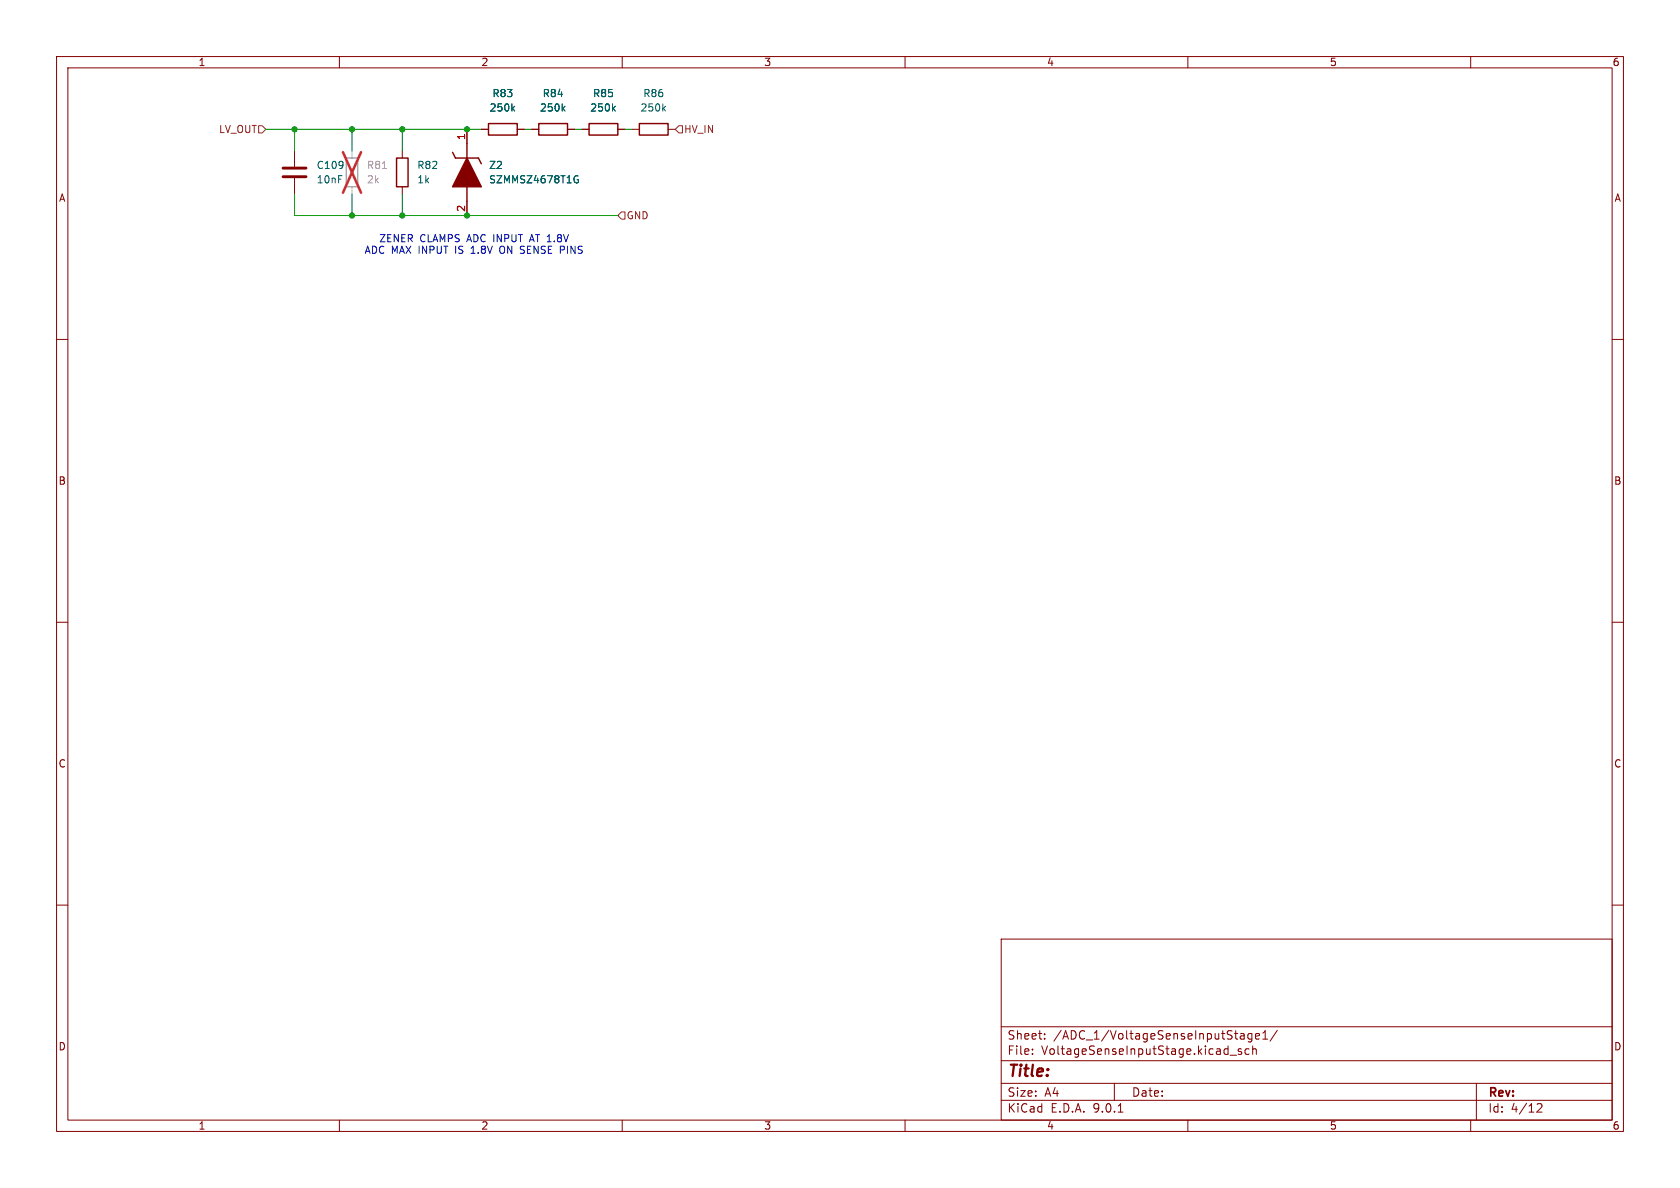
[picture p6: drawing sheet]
<svg xmlns="http://www.w3.org/2000/svg" width="297mm" height="210mm" viewBox="0 0 297 210" stroke-linecap="round" stroke-linejoin="round" font-family="sans-serif">
<g fill="none" stroke="#840000" stroke-width=".18">
<path d="M10 10h277v190h-277zM12 12h273v186h-273zM60 10v2M110 10v2M160 10v2M210 10v2M260 10v2M52.1 26.7v2.8M52.1 31.5v2.8M71.1 26.7v1.2M71.1 33v1.3M82.5 22.9v2.5"/>
<path d="M82.5 35.6v2.5M85.1 22.9h1.3M91.4 22.9h1.3M94 22.9h1.2M100.3 22.9h1.3M102.9 22.9h1.2M109.2 22.9h1.3M111.8 22.9h1.2M118.1 22.9h1.3M10 60h2M285 60h2M10 110h2"/>
<path d="M285 110h2M10 160h2M177 166h108v32h-108zM285 160h2M60 198v2M110 198v2M160 198v2M177 194.5h108M177 191.5h108M177 187.5h108M177 181.5h108M182.5 186.3v.1"/>
<path d="M182.5 185.5v.1M184.7 183.6v.1M184.7 182.8v.1M197 191.5v3M197.7 196.6h.8M210 198v2M217.5 186.5h1.1M219.5 185.5l-.4-.1-.2 .2 .1 .2 .5 .2v.3h-.6M219.7 182.7l.3 .2v.8M220 183.6l-.5 .1M220 183.1h-.5M220.8 185.5l-.4-.1-.3 .3v.4l.1 .2h.6"/>
<path d="M221.3 182.8l-.4-.1-.3 .3v.4l.1 .2h.6M221.3 182.7v1.2l-.3 .3-.3-.1M221.5 185.5l.2-.1 .3 .1 .1 .9M221.5 184.9v1.5M222 183.2l.7-.1-.1-.3-.4-.1-.2 .2v.7h.6M223.2 183.7h.9M223.2 182.6l.5-.4v1.5M225.8 182.1l-1.3 2M260 198v2M261 191.5v6.5M271.7 195.2l.6-.1 .2 .1 .1 .3-.9 1.1h.9"/>
</g>
<path d="M70.1 27.9h2v5.1h-2zM80 26.9l.5 1h4.1l.5 1.1M82.5 25.4v2.5M82.5 33v2.6M86.4 21.8h5v2.1h-5zM95.2 21.8h5.1v2.1h-5.1zM104.1 21.8h5.1v2.1h-5.1zM113 21.8h5.1v2.1h-5.1z" fill="none" stroke="#840000" stroke-width=".25"/>
<path d="M82.5 27.9l2.6 5.1h-5.1z" fill="#840000" stroke="#840000" stroke-width=".25"/>
<path d="M90.6 19.1l.4 .5M91 18.8l-.5 .5M99.5 19.1l.4 .5M99.9 18.8l-.5 .5M108.4 19.1l.4 .5M108.8 18.8l-.5 .5M117.3 19.1l.4 .5M117.7 18.8l-.5 .5M102 31.8h.3l-.1 .5h-.3l-.3-.2M102.2 31.1h-.3l-.3 .1" fill="none" stroke="#006464" stroke-width=".18"/>
<path d="M50 29.7h4.1M50 31.2h4.1" fill="none" stroke="#840000" stroke-width=".51"/>
<path d="M61.2 27.9h2v5.1h-2z" fill="none" stroke="#a1a1a1" stroke-width=".25"/>
<path d="M62.2 26.7v1.2M62.2 33v1.3" fill="none" stroke="#a1a1a1" stroke-width=".18"/>
<path d="M67.6 29.8h.7" fill="none" stroke="#989898" stroke-width=".18"/>
<path d="M60.6 26.9l3.2 7.2M63.8 26.9l-3.2 7.2" fill="none" stroke="#e12e31" stroke-width=".46"/>
<path d="M45.7 22.2h.7l.6 .7-.6 .6h-.7zM109.2 38.1l.7-.6h.6v1.2h-.6zM120 22.2h.6v1.3h-.6l-.6-.6z" fill="none" stroke="#725600" stroke-width=".18"/>
<path d="M47 22.9h38.1M52.1 34.3v3.8h57.1M52.1 22.9v3.8M62.2 22.9v3.8M62.2 34.3v3.8M71.1 22.9v3.8M71.1 34.3v3.8M92.7 22.9h1.3M101.6 22.9h1.3M110.5 22.9h1.3" fill="none" stroke="#009600" stroke-width=".18"/>
<path d="M83.3 44.8h.7M83.4 43.8l-.1 .1M88.5 43.6a.9 .9 0 0 0 0 1.1" fill="none" stroke="#0000c2" stroke-width=".18"/>
<g fill="#009600" stroke="#009600" stroke-width=".18">
<circle cx="71.1" cy="38.1" r=".46"/>
<circle cx="82.5" cy="38.1" r=".46"/>
<circle cx="62.2" cy="22.9" r=".46"/>
<circle cx="52.1" cy="22.9" r=".46"/>
<circle cx="62.2" cy="38.1" r=".46"/>
<circle cx="82.5" cy="22.9" r=".46"/>
<circle cx="71.1" cy="22.9" r=".46"/>
</g>
<text font-size="2.8" fill="#840000" x="178" y="190.9">Title:</text>
<g font-size="2.1" fill="#840000">
<text x="178" y="184">Sheet:</text>
<text x="186.2" y="184">/ADC_1/VoltageSenseInputStage1/</text>
<text x="178" y="186.7">File:</text>
<text x="184.1" y="186.7">VoltageSenseInputStage.kicad_sch</text>
<text x="178" y="196.9">KiCad</text>
<text x="178" y="194.1">Size:</text>
<text x="184.7" y="194.1">A4</text>
<text x="185.7" y="196.9">E.D.A.</text>
<text x="193.3" y="196.9">9.0.1</text>
<text x="200" y="194.1">Date:</text>
<text x="263" y="194.3">Rev:</text>
<text x="263" y="196.9">Id:</text>
<text x="267.1" y="196.9">4/12</text>
</g>
<g font-size="1.8" fill="#840000">
<text x="35" y="11.9">1</text>
<text x="85" y="11.9">2</text>
<text x="135" y="11.9">3</text>
<text x="185" y="11.9">4</text>
<text x="235" y="11.9">5</text>
<text x="285" y="11.9">6</text>
<text x="10.3" y="35.9">A</text>
<text x="285.3" y="35.9">A</text>
<text x="10.3" y="85.9">B</text>
<text x="285.3" y="85.9">B</text>
<text x="10.3" y="135.9">C</text>
<text x="285.3" y="135.9">C</text>
<text x="10.3" y="185.9">D</text>
<text x="285.3" y="185.9">D</text>
<text x="35" y="199.9">1</text>
<text x="85" y="199.9">2</text>
<text x="135" y="199.9">3</text>
<text x="185" y="199.9">4</text>
<text x="235" y="199.9">5</text>
<text x="285" y="199.9">6</text>
</g>
<g font-size="1.8" fill="#006464">
<text x="87" y="17.4">R83</text>
<text x="95.8" y="17.4">R84</text>
<text x="104.7" y="17.4">R85</text>
<text x="113.6" y="17.4">R86</text>
<text x="86.5" y="19.9">250k</text>
<text x="95.4" y="19.9">250k</text>
<text x="104.3" y="19.9">250k</text>
<text x="113.1" y="19.9">250k</text>
<text x="55.9" y="30.1">C109</text>
<text x="55.9" y="32.6">10nF</text>
<text x="73.7" y="30.1">R82</text>
<text x="73.7" y="32.6">1k</text>
<text x="86.4" y="32.6">SZMMSZ4678T1G</text>
<text x="86.4" y="30.1">Z2</text>
</g>
<g font-size="1.8" fill="#725600">
<text x="38.6" y="23.7">LV_OUT</text>
<text x="120.8" y="23.7">HV_IN</text>
<text x="110.7" y="39">GND</text>
</g>
<g font-size="1.8" fill="#a90000">
<text x="82.3" y="24.8" transform="rotate(-90 82.3 24.8)">1</text>
<text x="82.3" y="37.5" transform="rotate(-90 82.3 37.5)">2</text>
</g>
<g font-size="1.8" fill="#989898">
<text x="64.8" y="30.1">R81</text>
<text x="64.8" y="32.6">2k</text>
</g>
<g font-size="1.8" fill="#0000c2">
<text x="64.4" y="45.1">ADC MAX INPUT</text>
<text x="66.9" y="43">ZENER</text>
<text x="74.2" y="43">CLAMPS ADC INPUT</text>
<text x="80.8" y="45.1">IS</text>
<text x="83.7" y="45.1">1.8V</text>
<text x="89" y="45.1">ON SENSE PINS</text>
<text x="94.2" y="43">AT 1.8V</text>
</g>
</svg>
